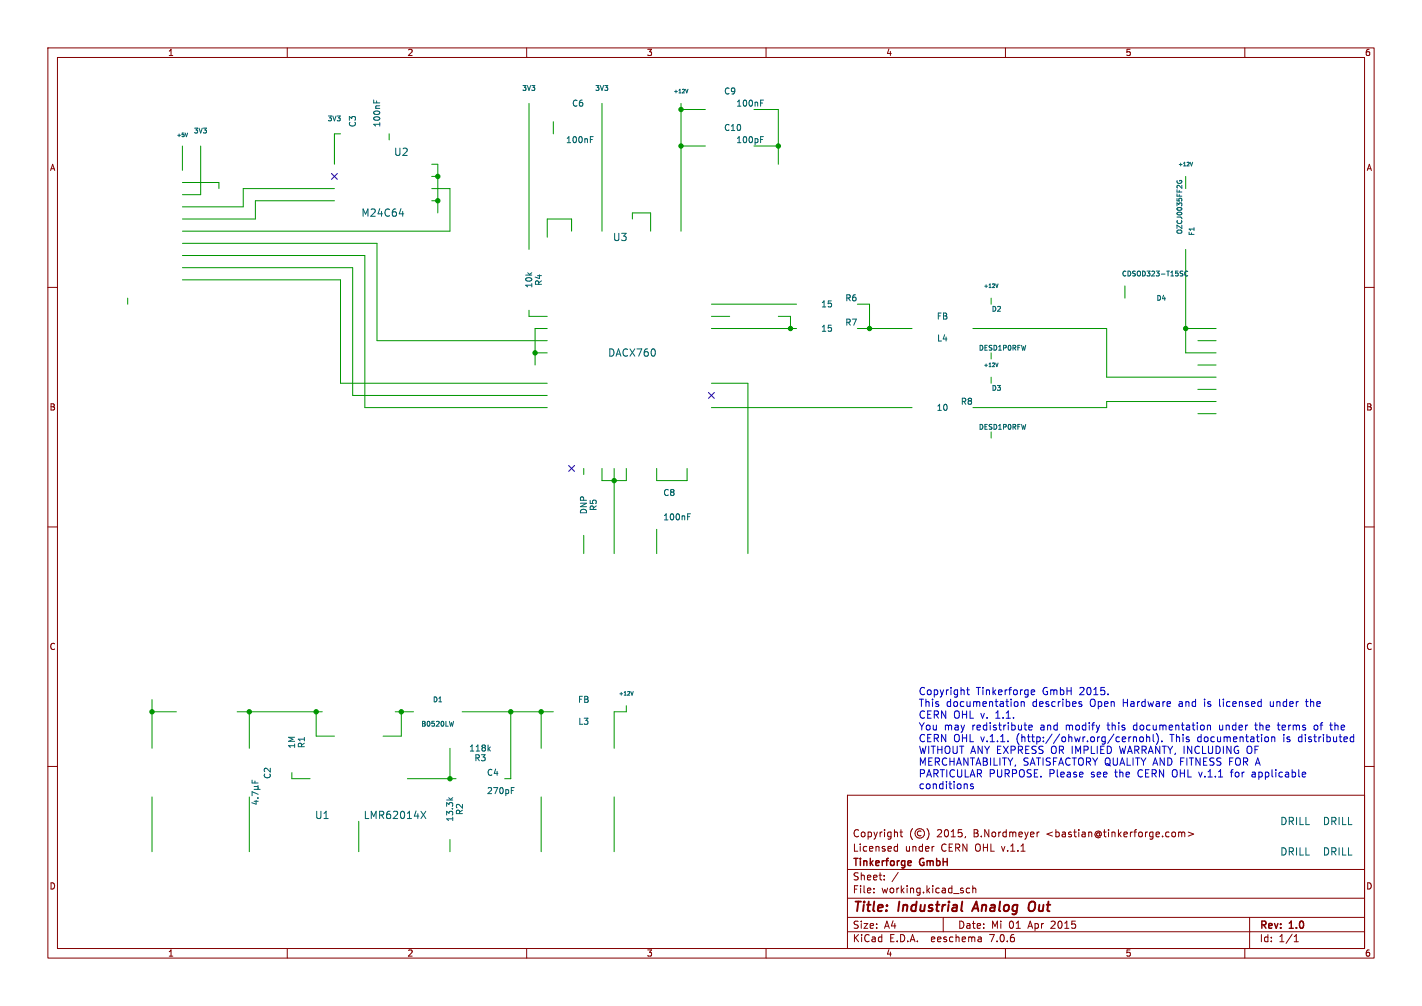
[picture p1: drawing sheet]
<svg xmlns="http://www.w3.org/2000/svg" width="297mm" height="210mm" viewBox="0 0 297 210" stroke-linecap="round" stroke-linejoin="round" font-family="sans-serif">
<g fill="none" stroke="#840000" stroke-width=".21">
<path d="M10 10h277v190h-277zM12 12h273v186h-273zM60 10v2M110 10v2M160 10v2M210 10v2M260 10v2M10 60h2M285 60h2M10 110h2M285 110h2M10 160h2"/>
<path d="M285 160h2M177 166h108v32h-108zM186.9 177.6h.6M186.9 176.8h.6M187.5 176.2v1.5M188 173.7h.5M188.2 173.2v1.3l.3 .2M190.6 173a1.72 1.72 0 0 0 0 2.3M192.4 173.6a.52 .52 0 0 0-.8 .4 .52 .52 0 0 0 .8 .4M193.6 173a1.72 1.72 0 0 1 0 2.3M195 176.7h.1M201.7 174.6l-.2 .3"/>
<path d="M216.6 173.7v1M217 173.7l-.4 .3M245 173.7l.4 .1 .1 .2v.6l-.5 .1M246.2 173.8l.4-.1 .2 .2M246.2 173.7v1M246.8 173.9l.2-.2 .4 .1 .1 .9M246.8 173.9v.8M248.2 173.7l1.1 .4-1.1 .5M60 198v2M110 198v2M160 198v2M177 194.5h108"/>
<path d="M177 191.5h108M177 187.5h108M177 181.5h108M182.5 186.3v.1M182.5 185.5v.1M184.7 183.6v.1M184.7 182.8v.1M187.6 182.1l-1.3 2M197 191.5v3M202.5 185.5l-.4-.1-.3 .3 .2 .6h.5M203.2 185.5l.2-.1 .3 .1 .1 .9M203.2 184.9v1.5"/>
<path d="M204.9 195.7l.1 .9M205 196.5l-.2 .1M205 196h-.2M210 198v2M260 198v2M261 191.5v6.5M270.3 196.6h.9M270.3 195.5l.4-.4v1.5"/>
<circle cx="192.1" cy="174" r="1"/>
</g>
<path d="M203.9 188.2l-.9 2M215.8 188.2a.77 .77 0 0 0-.9 .7l-.1 .6 .2 .6a.71 .71 0 0 0 1-.2" fill="none" stroke="#840000" stroke-width=".4"/>
<path d="M190.1 179.7l.2 .3-.7 .2M190.3 180.6l-.2 .1" fill="none" stroke="#840000" stroke-width=".3"/>
<g fill="none" stroke="#0000c2" stroke-width=".21">
<path d="M201.9 144h.6M202.1 143.5v1.3l.4 .2M212 146.5h.3l.3 .3v.5l-.3 .2-.3-.1M213.3 146.6l.2-.1h.4v1M213.3 146.5v1M213.9 151.4h.5M214.1 152.3l.3 .1M214.9 151.9l.7-.2-.1-.3h-.4l-.2 .2v.7h.6M215.4 144.5l.7-.1-.1-.3-.4-.1-.2 .2 .1 .8h.5M225.4 146.5h.5M225.4 146.9l.5 .1 .1 .3-.2 .2-.5-.1M231.4 144.9v.1"/>
<path d="M236.1 153.8h.1M236.7 154l.2-.2 .4 .1 .1 .9M236.7 153.8v1M238.1 154l.2-.2 .5 .2v.6l-.1 .2h-.4l-.2-.1zM239.5 154l.2-.2 .4 .1v.9M239.5 153.3v1.5M240.9 153.3v1.3l.2 .2M241.6 153.2a1.79 1.79 0 0 1 0 2.1M242.7 154.7v.1M252.2 151.5l.2-.1h.4v1M252.2 151.4v1M254.7 146l.1 1.4"/>
<path d="M254.7 151.4l.1 .9M260.5 156v1.1M262 151.4h.6M262.3 150.9v1.4M265.3 146.5v.8l.2 .2M265.6 154l.2-.2 .4 .1 .1 .9M265.6 153.8v1M266.8 151.4h.5M267 150.9v1.3l.2 .2M271.3 154v.7M272.6 146.5h.6M272.9 146v1.3l.2 .2"/>
<path d="M275 151.4h-.4l-.1 .3v.5l.5 .2M277.7 151.4h.6M278 152.3l.3 .1M282.2 153.9h.5M282.2 154.8h.5M282.7 153.3v1.5M202 163.7v1M203.3 163.7l-.4-.1-.2 .3 .1 .2 .5 .1v.4h-.6M257 161.2h.5M257.2 160.9v1.3M262 161.2l-.5 .1M262 161.6h-.3l-.2 .2v.3l.5 .1"/>
<path d="M272.6 161.3l.1 .2-.7 .2"/>
</g>
<g fill="none" stroke="#009600" stroke-width=".21">
<path d="M38.1 30.5v5.1M38.1 38.1h7.6v1.3M41.9 30.5v10.1h-3.8M69.8 39.4h-19v3.8h-12.7M71.1 27.9h-1.3v6.4M81.3 27.9v1.3M90.2 39.4h3.8v8.9h-55.9M90.2 36.8h1.2M90.2 34.3h1.2v10.2M110.5 21.6v30.5M115.6 25.4v2.5M125.7 21.6v26.7"/>
<path d="M142.2 22.9h5.1M142.2 30.5h5.1M142.2 21.6v26.7M157.5 22.9h5.1v11.4M157.5 30.5h5.1M247.6 36.8v2.6M38.1 55.9h35.6v26.7h40.6M38.1 50.8h40.6v20.3h35.6M38.1 53.3h38.1v31.8h38.1M38.1 58.4h33v21.6h43.2M69.8 41.9h-16.5v3.8h-15.2M90.2 41.9h1.2"/>
<path d="M119.4 48.3v-2.6h-5.1v3.8M132.1 45.7v-1.2h3.8v3.8M234.9 59.7v2.5M247.6 52.1v21.6h6.4M26.7 62.2v1.3M110.5 64.8v1.2h3.8M111.8 73.7h2.5M114.3 68.6h-2.5v7.6M148.6 66h3.8M148.6 68.6h17.8M148.6 63.5h17.8M162.6 66h2.5v2.6"/>
<path d="M179.1 68.6h11.4M179.1 63.5h2.5v5.1M203.2 68.6h27.9v10.1h22.9M207 62.2v1.3M207 73.7v1.2M207 78.7v1.3M247.6 68.6h6.4M250.2 71.1h3.8M250.2 76.2h3.8M121.9 97.8v1.3M125.7 97.8v2.5h5.1v-2.5M128.3 97.8v17.8"/>
<path d="M137.2 97.8v2.5h6.3v-2.5M148.6 85.1h41.9M148.6 80h7.6v35.6M207 90.2v1.2M250.2 86.4h3.8M250.2 81.3h3.8M254 83.8h-22.9v1.3h-27.9M121.9 111.8v3.8M137.2 110.5v5.1M31.7 148.6h5.1M31.7 146.1v10.1M49.5 148.6h17.8"/>
<path d="M52.1 148.6v7.6M66 148.6v5.1h3.8M82.5 148.6h3.9M83.8 148.6v5.1h-3.8M94 156.2v6.4M96.5 148.6h19.1M106.7 148.6v14h-1.3M113 148.6v7.6M130.8 147.3v1.3h-2.5v7.6M31.7 166.4v11.4M52.1 166.4v11.4M61 161.3v1.3h3.8"/>
<path d="M74.9 171.5v6.3M85.1 162.6h10.1M94 175.3v2.5M113 166.4v11.4M128.3 166.4v11.4"/>
</g>
<path d="M69.2 36.2l1.3 1.2M70.5 36.2l-1.3 1.2M118.8 97.2l1.2 1.2M120 97.2l-1.2 1.2M148 81.9l1.2 1.3M149.2 81.9l-1.2 1.3" fill="none" stroke="#000084" stroke-width=".21"/>
<g fill="none" stroke="#006464" stroke-width=".21">
<path d="M143.2 18.6l.2 .8 .3-.8M39.2 27.8l-.3 .7M78 20.9v.6M78.7 21.1v.4M123.3 29.1h.4M123.3 28.5h.6M158.9 21.5h.4M158.9 20.9h.6M158.9 29.1h.4M158.9 28.5h.6M245.9 37.7l.1 .5M246.4 37.9v-.2h.4l-.1 .5"/>
<path d="M248.6 33.9l.2 .7 .3-.7M83.4 44.6h.9M84.1 44.1v1M208 59.3l.2 .7 .3-.7M246.9 56.6h.2M247 57.2v.4M248.1 56.7a.45 .45 0 0 0-.7 .4 .45 .45 0 0 0 .7 .4M208 75.8l.2 .7 .3-.7M143.6 107.9h.4M143.6 107.3h.6M94.7 150.6l-.2 1M102.1 156.3l.3 .5"/>
<path d="M102.4 155.9l-.5 .5M131.8 144.4l.2 .7 .3-.7M52.6 162.9v.6h1.3M53.1 167.3h.8M53.1 164.8h1.2M53.1 164.2h.6M53.3 163v.5M53.5 167.1v.8l-.9-.3M53.7 164.2l.2 .2-.2 .4M53.8 166.6h.1M53.9 165.8l-1.3-.5v.8M53.9 164l-.2 .2"/>
<path d="M87.9 169.4l1 1.5M88.9 169.4l-1 1.5M93.7 166.5l.5 .5M94.6 166.5l-.5 .4M106.8 165h.4M106.8 164.4h.6"/>
</g>
<g fill="#009600" stroke="#009600" stroke-width=".21">
<circle cx="31.7" cy="148.6" r=".46"/>
<circle cx="52.1" cy="148.6" r=".46"/>
<circle cx="66" cy="148.6" r=".46"/>
<circle cx="94" cy="162.6" r=".46"/>
<circle cx="128.3" cy="100.3" r=".46"/>
<circle cx="91.4" cy="41.9" r=".46"/>
<circle cx="91.4" cy="36.8" r=".46"/>
<circle cx="83.8" cy="148.6" r=".46"/>
<circle cx="113" cy="148.6" r=".46"/>
<circle cx="106.7" cy="148.6" r=".46"/>
<circle cx="162.6" cy="30.5" r=".46"/>
<circle cx="142.2" cy="22.9" r=".46"/>
<circle cx="111.8" cy="73.7" r=".46"/>
<circle cx="142.2" cy="30.5" r=".46"/>
<circle cx="181.6" cy="68.6" r=".46"/>
<circle cx="165.1" cy="68.6" r=".46"/>
<circle cx="247.6" cy="68.6" r=".46"/>
</g>
<g font-size="2.8" fill="#840000">
<text x="178" y="190.9">Title:</text>
<text x="187.7" y="190.9">Industrial</text>
<text x="204.2" y="190.9">Analog</text>
<text x="216.5" y="190.9">Out</text>
</g>
<g font-size="2.1" fill="#006464">
<text x="82.2" y="32.7">U2</text>
<text x="75.4" y="45.4">M24C64</text>
<text x="127.9" y="50.5">U3</text>
<text x="126.9" y="74.7">DACX760</text>
<text x="65.7" y="171.2">U1</text>
<text x="75.9" y="171.2">LMR62014X</text>
<text x="267.3" y="172.4">DRILL</text>
<text x="276.2" y="172.4">DRILL</text>
<text x="267.3" y="178.8">DRILL</text>
<text x="276.2" y="178.8">DRILL</text>
</g>
<g font-size="2.1" fill="#0000c2">
<text x="191.8" y="145.2">Copyright</text>
<text x="191.8" y="147.7">This</text>
<text x="197.6" y="147.7">documentation</text>
<text x="203.8" y="145.2">Tinkerforge</text>
<text x="215.7" y="147.7">describes</text>
<text x="217.8" y="145.2">GmbH</text>
<text x="225.6" y="145.2">2015.</text>
<text x="227.8" y="147.7">Open</text>
<text x="234.8" y="147.7">Hardware</text>
<text x="246.6" y="147.7">and</text>
<text x="252" y="147.7">is</text>
<text x="255.3" y="147.7">licensed</text>
<text x="266.1" y="147.7">under</text>
<text x="273.8" y="147.7">the</text>
<text x="191.8" y="150.1">CERN OHL v.</text>
<text x="191.8" y="152.6">You</text>
<text x="191.8" y="155">CERN OHL v.1.1.</text>
<text x="197.1" y="152.6">may</text>
<text x="203" y="152.6">redistribute</text>
<text x="208" y="150.1">1.1.</text>
<text x="212.4" y="155">(http://ohwr.org/cernohl).</text>
<text x="217.4" y="152.6">and</text>
<text x="222.9" y="152.6">modify</text>
<text x="231.7" y="152.6">this</text>
<text x="237.2" y="152.6">documentation</text>
<text x="244.7" y="155">This</text>
<text x="250.5" y="155">documentation</text>
<text x="255.3" y="152.6">under</text>
<text x="263" y="152.6">the</text>
<text x="267.9" y="152.6">terms</text>
<text x="268.6" y="155">is</text>
<text x="271.9" y="155">distributed</text>
<text x="275.6" y="152.6">of</text>
<text x="279.2" y="152.6">the</text>
<text x="191.8" y="157.5">WITHOUT ANY EXPRESS OR IMPLIED</text>
<text x="191.8" y="159.9">MERCHANTABILITY, SATISFACTORY QUALITY AND FITNESS FOR A</text>
<text x="234.3" y="157.5">WARRANTY, INCLUDING</text>
<text x="261.1" y="157.5">OF</text>
<text x="191.8" y="162.4">PARTICULAR PURPOSE.</text>
<text x="191.8" y="164.9">conditions</text>
<text x="219.1" y="162.4">Please</text>
<text x="228" y="162.4">see</text>
<text x="233.2" y="162.4">the</text>
<text x="238" y="162.4">CERN OHL v.1.1</text>
<text x="257.9" y="162.4">for</text>
<text x="262.4" y="162.4">applicable</text>
</g>
<g font-size="2.1" fill="#840000">
<text x="178" y="178">Licensed</text>
<text x="178" y="175">Copyright</text>
<text x="189" y="178">under</text>
<text x="195.7" y="175">2015,</text>
<text x="196.6" y="178">CERN OHL v.1.1</text>
<text x="203.5" y="175">B.Nordmeyer</text>
<text x="218.8" y="175">&lt;bastian@tinkerforge.com&gt;</text>
<text x="178" y="184">Sheet:</text>
<text x="178" y="181.2">Tinkerforge</text>
<text x="192.2" y="181.2">GmbH</text>
<text x="178" y="186.7">File:</text>
<text x="184.1" y="186.7">working.kicad_sch</text>
<text x="178" y="196.9">KiCad</text>
<text x="178" y="194.1">Size:</text>
<text x="184.7" y="194.1">A4</text>
<text x="185.7" y="196.9">E.D.A.</text>
<text x="194.6" y="196.9">eeschema</text>
<text x="200" y="194.1">Date:</text>
<text x="207" y="196.9">7.0.6</text>
<text x="207" y="194.1">Mi</text>
<text x="210.7" y="194.1">01</text>
<text x="214.9" y="194.1">Apr</text>
<text x="219.8" y="194.1">2015</text>
<text x="263" y="194.3">Rev:</text>
<text x="263" y="196.9">Id:</text>
<text x="267.1" y="196.9">1/1</text>
<text x="269.4" y="194.3">1.0</text>
</g>
<g font-size="1.8" fill="#840000">
<text x="35" y="11.9">1</text>
<text x="85" y="11.9">2</text>
<text x="135" y="11.9">3</text>
<text x="185" y="11.9">4</text>
<text x="235" y="11.9">5</text>
<text x="285" y="11.9">6</text>
<text x="10.3" y="35.9">A</text>
<text x="285.3" y="35.9">A</text>
<text x="10.3" y="85.9">B</text>
<text x="285.3" y="85.9">B</text>
<text x="10.3" y="135.9">C</text>
<text x="285.3" y="135.9">C</text>
<text x="10.3" y="185.9">D</text>
<text x="285.3" y="185.9">D</text>
<text x="35" y="199.9">1</text>
<text x="85" y="199.9">2</text>
<text x="135" y="199.9">3</text>
<text x="185" y="199.9">4</text>
<text x="235" y="199.9">5</text>
<text x="285" y="199.9">6</text>
</g>
<g font-size="1.8" fill="#006464">
<text x="119.4" y="22.5">C6</text>
<text x="151.1" y="19.9">C9</text>
<text x="153.7" y="22.5">100nF</text>
<text x="74.5" y="26.7" transform="rotate(-90 74.5 26.7)">C3</text>
<text x="79.6" y="26.7" transform="rotate(-90 79.6 26.7)">100nF</text>
<text x="151.1" y="27.5">C10</text>
<text x="118.1" y="30.1">100nF</text>
<text x="153.7" y="30.1">100pF</text>
<text x="113.4" y="59.8" transform="rotate(-90 113.4 59.8)">R4</text>
<text x="111.4" y="60.2" transform="rotate(-90 111.4 60.2)">10k</text>
<text x="171.4" y="64.4">15</text>
<text x="176.5" y="63.1">R6</text>
<text x="171.4" y="69.4">15</text>
<text x="176.5" y="68.2">R7</text>
<text x="195.6" y="66.9">FB</text>
<text x="195.6" y="71.5">L4</text>
<text x="195.5" y="86">10</text>
<text x="200.6" y="84.7">R8</text>
<text x="122.8" y="107.4" transform="rotate(-90 122.8 107.4)">DNP</text>
<text x="124.8" y="106.8" transform="rotate(-90 124.8 106.8)">R5</text>
<text x="138.4" y="103.7">C8</text>
<text x="138.4" y="108.8">100nF</text>
<text x="120.6" y="146.9">FB</text>
<text x="120.7" y="151.5">L3</text>
<text x="61.8" y="156.4" transform="rotate(-90 61.8 156.4)">1M</text>
<text x="63.9" y="156.3" transform="rotate(-90 63.9 156.3)">R1</text>
<text x="97.9" y="157.1">118k</text>
<text x="99" y="159.1">R3</text>
<text x="56.7" y="162.7" transform="rotate(-90 56.7 162.7)">C2</text>
<text x="101.6" y="162.2">C4</text>
<text x="101.6" y="166">270pF</text>
<text x="94.8" y="171.6" transform="rotate(-90 94.8 171.6)">13.3k</text>
<text x="96.9" y="170.3" transform="rotate(-90 96.9 170.3)">R2</text>
</g>
<g font-size="1.4" fill="#006464">
<text x="109" y="19.2">3V3</text>
<text x="124.2" y="19.2">3V3</text>
<text x="40.4" y="28">3V3</text>
<text x="68.3" y="25.5">3V3</text>
<text x="247.1" y="49" transform="rotate(-90 247.1 49)">OZCJ0035FF2G</text>
<text x="249.7" y="49.3" transform="rotate(-90 249.7 49.3)">F1</text>
<text x="234.2" y="57.9">CDSOD323-T15SC</text>
<text x="207" y="65.3">D2</text>
<text x="241.5" y="63">D4</text>
<text x="204.3" y="73.4">DESD1P0RFW</text>
<text x="207" y="81.8">D3</text>
<text x="204.3" y="89.9">DESD1P0RFW</text>
<text x="90.3" y="146.8">D1</text>
<text x="87.9" y="151.9">B0520LW</text>
</g>
<g font-size="1.1" fill="#006464">
<text x="140.6" y="19.7">+12V</text>
<text x="36.8" y="28.8">+5V</text>
<text x="246" y="34.9">+12V</text>
<text x="205.3" y="60.3">+12V</text>
<text x="205.3" y="76.8">+12V</text>
<text x="129.1" y="145.4">+12V</text>
</g>
</svg>
